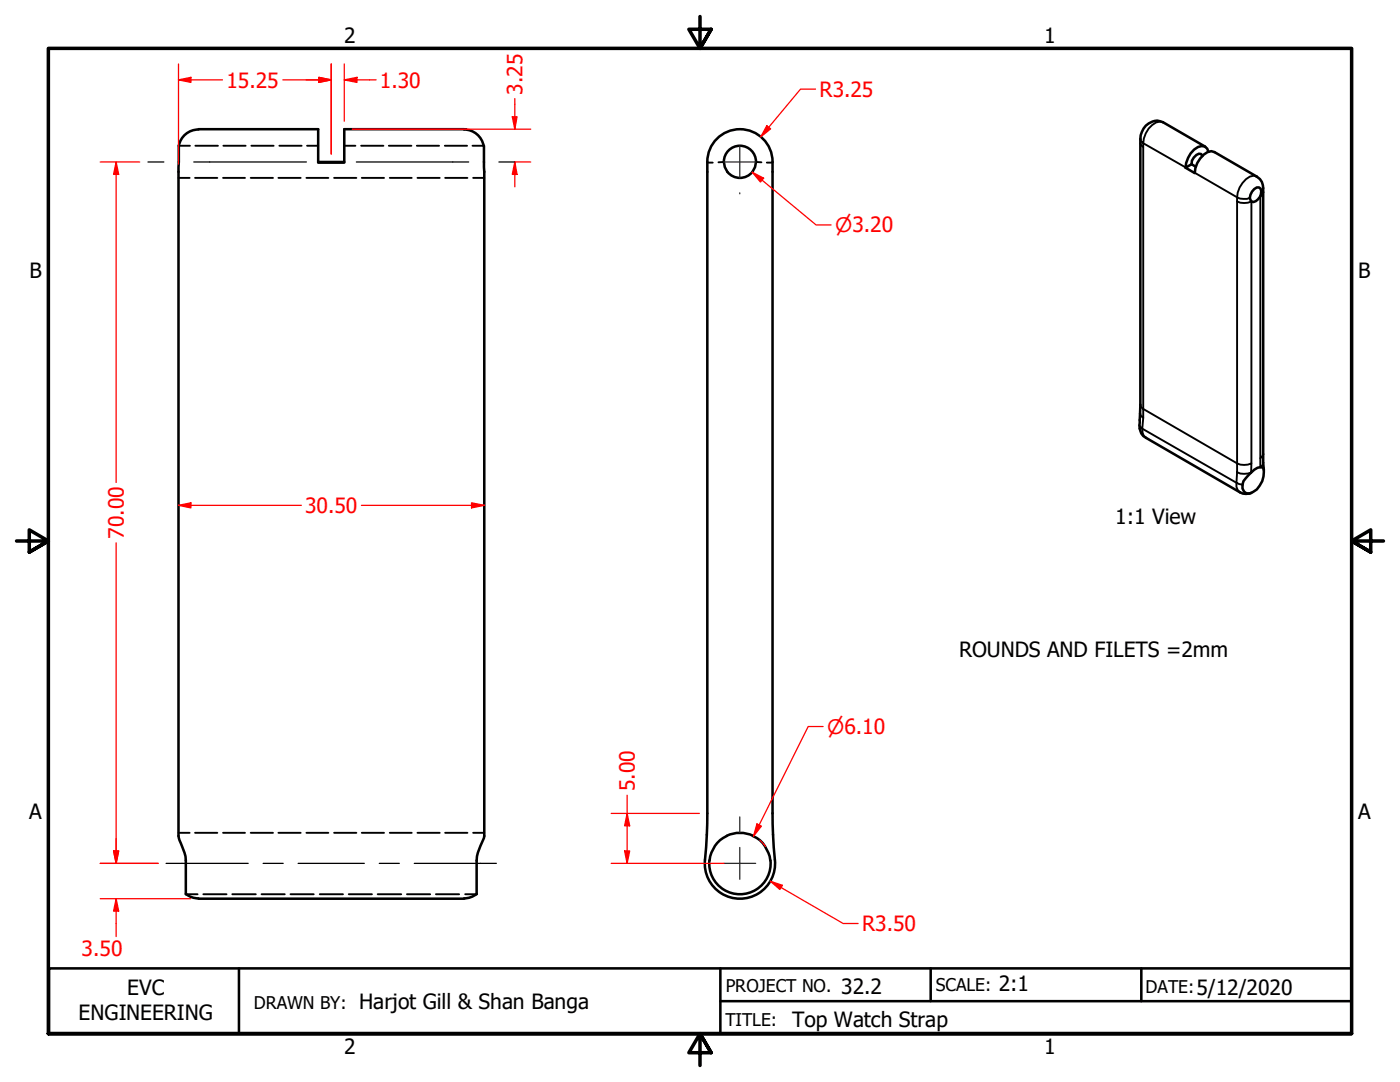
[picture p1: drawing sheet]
<svg xmlns="http://www.w3.org/2000/svg" width="279mm" height="216mm" viewBox="0 0 279 216" stroke-linecap="round" stroke-linejoin="round" font-family="sans-serif">
<!-- layer: Hidden (ANSI) -->
<g fill="none" stroke="#000" stroke-width=".38">
<path d="M35.6 35.5h2.2M35.7 29.1h2.2M38.9 35.5h4.5M39 29.1h4.5M44.5 35.5h4.4M44.6 29.1h4.4M50 35.5h4.5M50.2 29.1h4.4M55.6 35.5h4.4M55.8 29.1h4.4M61.2 35.5h4.3M61.3 29.1h2.2"/>
<path d="M66.7 35.5h4.4M68.7 29.1h2.2M72.1 29.1h4.4M72.2 35.5h4.4M77.6 29.1h4.5M77.8 35.5h4.4M83.2 29.1h4.4M83.3 35.5h4.5M88.8 29.1h4.4M88.8 35.5h4.5M94.3 29.1h2.3M94.4 35.5h2.2"/>
<path d="M141.2 32.4h1M144.5 32.3l-1.1 .1M150.9 32.3l1.1 .1M153 32.4h1.2M35.6 166.2h2.2M37.1 178.4h2.3M38.9 166.2h4.5M40.6 178.4h4.6M44.5 166.2h4.4M46.4 178.4h4.7M50 166.2h4.5M52.2 178.4h4.6"/>
<path d="M55.6 166.2h4.4M58 178.4h4.6M61.2 166.2h4.3M63.8 178.4h4.7M66.7 166.2h4.4M69.6 178.4h4.6M72.2 166.2h4.4M75.4 178.4h4.7M77.8 166.2h4.4M81.2 178.4h4.7M83.3 166.2h4.5M87 178.4h4.6"/>
<path d="M88.8 166.2h4.5M92.8 178.4h2.3M94.4 166.2h2.2"/>
</g>
<!-- layer: Visible (ANSI) -->
<g fill="none" stroke="#000" stroke-width=".51">
<path d="M35.7 29.1l-.1 137.7 .5 1.4a9 9 0 0 1 1 3.5v6.7M39.6 25.8a4 4 0 0 0-3.9 3.3M39.6 25.8h23.9v6.6h5.2v-6.6h23.9M63.5 32.3h5.2M92.6 25.8a4 4 0 0 1 3.9 3.3M96.6 29.1v137.7l-.5 1.4a8.3 8.3 0 0 0-1 3.5v6.7M141.2 32.3v130l-.1 4.3-.4 5M141.2 32.3a6.5 6.5 0 0 1 6.5-6.5 6.5 6.5 0 0 1 6.5 6.5M144.5 32.3a3.2 3.2 0 0 1 3.2-3.2 3.2 3.2 0 0 1 3.2 3.2M144.5 32.3l.2 1 .5 1M150.9 32.3a3.2 3.2 0 0 1-2.2 3 3.2 3.2 0 0 1-3.5-1M154.2 32.3v130"/>
<path d="M237.8 32.8l-1.2 .7M237.8 32.8l.8 .5M240 31.1l-.3-.4a1.78 1.78 0 0 0-1.9 2.1M240.5 29.3l-8.4-4.9a3.2 3.2 0 0 0-4.5 2.6v53.8l-.1 3.6a2.85 2.85 0 0 0 1.2 3l18.8 10.8a2.73 2.73 0 0 0 2.2 .2M241.2 30.3a1.33 1.33 0 0 0-2.1-1 5.1 5.1 0 0 0-2.5 4.2l1.8 1a5 5 0 0 1 2.6-4.1l.7-.2 .7 .2 8.4 4.8a2.51 2.51 0 0 1 1.3 2.3v54.8l.1 1.5M250.3 37.7l.5-.3h.5a1.49 1.49 0 0 1-.2 2.4l-1 .5-.4-.1a1.43 1.43 0 0 1 .2-2zM249.7 94.3a2.05 2.05 0 0 1 2.5-.9 4.5 4.5 0 0 1-2.8 5.1 1.34 1.34 0 0 1-1.4-1.8 5.1 5.1 0 0 1 1.7-2.4zM37.1 178.4l.9 .5 1.6 .4M39.6 179.3h53M95.1 178.4l-1.4 .7-1.1 .2M140.7 171.6a7 7 0 0 0 7 7.7 7 7 0 0 0 7-7.7M145 166.8a6.1 6.1 0 0 0-.3 10.9 6.1 6.1 0 0 0 9.1-6"/>
<path d="M145.1 166.8a6.1 6.1 0 0 1 5.2 0M150.2 166.8a5.8 5.8 0 0 1 3.5 4.9M154.2 162.3l.1 4.3 .3 5"/>
</g>
<!-- layer: Visible Narrow (ANSI) -->
<g fill="none" stroke="#000" stroke-width=".38">
<path d="M227.6 28.6l.1 .4 .5 .3M232.1 24.4a2.6 2.6 0 0 0-2.9 1.3l-.9 1.9-.1 1-.5-.4-.1-.5M236.6 33.4l-8.4-4.8v53l18.7 10.9v-53.1M238.4 34.5l8.5 4.9M246.9 39.4a3.3 3.3 0 0 0 2.5 .1M250.8 35.2a2.38 2.38 0 0 0-2.8 1.3l-.6 .9-.4 1-.1 1M252.1 38.4l-.6 .8v52.2M252.1 37.5l-.4 .7M246.9 40.2a3.4 3.4 0 0 0 2.8 0v52.3M227.6 80.8l.1 .4 .5 .4v1.8l-.5-.4-.2-.5M228.2 83.4l-.2 2.1-.6-.7M228.7 87.4l-.4-.4-.3-.6v-.9l18.8 10.8v.9l.2 .6 .5 .4"/>
<path d="M246.9 92.5a3.4 3.4 0 0 0 2.8 0v1.8a3.6 3.6 0 0 1-2.8-.1zM246.9 94.2l-.1 2.1 1.2 .4M252.1 90.6l-.6 .8v1.8l.5-.4 .1-.5"/>
</g>
<!-- layer: Border (ANSI) -->
<path d="M139.7 3.3v6.4l-2.2-3.9h4.4l-2.2 3.9 2.2-3.9M3.3 107.9h6.4l-3.9-2.2v4.5l3.9-2.3-3.9 2.3M276.1 107.9h-6.4l3.9-2.2v4.5l-3.9-2.3 3.9 2.3M9.7 206.2v-196.5h260v196.5h-260h260M141.9 210.1l-2.2-3.9 2.2 3.9h-4.4l2.2-3.9v6.4" fill="none" stroke="#000" stroke-width=".7"/>
<!-- layer: Title (ANSI) -->
<path d="M9.8 193.2h259.9v13h-259.9zM47.7 193.2v13M143.8 199.8h125.9M143.8 193.2v13M185.7 193.2v6.6M227.8 193.2v6.6" fill="none" stroke="#000" stroke-width=".51"/>
<!-- layer: Centerline (ANSI) -->
<path d="M33.1 172.3h16.4M52.5 172.3h4M59.5 172.3h13.2M75.7 172.3h4M82.7 172.3h16.4" fill="none" stroke="#000" stroke-width=".25"/>
<!-- layer: Center Mark (ANSI) -->
<path d="M144.5 32.3h6.3M147.6 29.1v6.4M147.6 38.5v.2M144.5 172.3h6.3M147.6 163v3.1M147.6 169.1v6.4" fill="none" stroke="#400040" stroke-width=".25"/>
<!-- layer: Dimension (ANSI) -->
<path d="M68.7 15.9h2.5" fill="none" stroke="#f00" stroke-width=".25"/>
<path d="M68.7 15.9l2.5-.5v1z" fill-rule="evenodd" fill="#f00"/>
<path d="M63.6 15.9h2.5M68.7 15.9l2.5-.5v1z" fill="none" stroke="#f00" stroke-width=".25"/>
<path d="M63.6 15.4l2.5 .5-2.5 .5z" fill-rule="evenodd" fill="#f00"/>
<path d="M61.1 15.9h2.5M63.6 15.4l2.5 .5-2.5 .5zM66.1 12.8v17.9M68.7 12.8v11.4M71.2 15.9h3.9M150.1 34.4l2 1.5" fill="none" stroke="#f00" stroke-width=".25"/>
<path d="M150.1 34.4l2.3 1.2-.6 .7z" fill-rule="evenodd" fill="#f00"/>
<path d="M150.1 34.4l2.3 1.2-.6 .7zM152.1 35.9l10.8 9h3M153.4 25.4l-1.6 1.9" fill="none" stroke="#f00" stroke-width=".25"/>
<path d="M153 25.1l.8 .6-2 1.6z" fill-rule="evenodd" fill="#f00"/>
<path d="M162.8 17.8h-3l-6.4 7.6M153 25.1l.8 .6-2 1.6zM151.5 164.6l-1.1 2.3" fill="none" stroke="#f00" stroke-width=".25"/>
<path d="M151.1 164.4l.9 .4-1.6 2.1z" fill-rule="evenodd" fill="#f00"/>
<path d="M164.3 145h-3l-9.8 19.6M151.1 164.4l.9 .4-1.6 2.1zM151.6 167.6l1.2 1.3M153.7 175.8l2.2 1.3" fill="none" stroke="#f00" stroke-width=".25"/>
<path d="M153.7 175.8l2.4 .9-.5 .8z" fill-rule="evenodd" fill="#f00"/>
<path d="M125.2 162.3v2.5M153.7 175.8l2.4 .9-.5 .8zM155.9 177.1l12.4 7.2h3" fill="none" stroke="#f00" stroke-width=".25"/>
<path d="M125.2 162.3l.5 2.5h-1z" fill-rule="evenodd" fill="#f00"/>
<path d="M125.2 162.3l.5 2.5h-1zM125.2 169.8v2.5" fill="none" stroke="#f00" stroke-width=".25"/>
<path d="M124.7 169.8h1l-.5 2.5z" fill-rule="evenodd" fill="#f00"/>
<path d="M125.2 158.7v3.6M23.2 169.8v2.5M122 162.3h17.6M122 172.3h22.5M124.7 169.8h1l-.5 2.5zM125.2 164.8v5" fill="none" stroke="#f00" stroke-width=".25"/>
<path d="M22.7 169.8h1l-.5 2.5z" fill-rule="evenodd" fill="#f00"/>
<path d="M22.7 169.8h1l-.5 2.5zM23.2 179.3v2.5" fill="none" stroke="#f00" stroke-width=".25"/>
<path d="M23.2 179.3l.5 2.5h-1z" fill-rule="evenodd" fill="#f00"/>
<path d="M35.6 100.8h2.5M20 172.3h11.6M20 179.3h18M23.2 179.3l.5 2.5h-1zM23.2 167.3v2.5M23.2 181.8v5.1" fill="none" stroke="#f00" stroke-width=".25"/>
<path d="M35.6 100.8l2.5-.5v1z" fill-rule="evenodd" fill="#f00"/>
<path d="M35.6 100.8l2.5-.5v1zM94.1 100.8h2.5" fill="none" stroke="#f00" stroke-width=".25"/>
<path d="M94.1 100.3l2.5 .5-2.5 .5z" fill-rule="evenodd" fill="#f00"/>
<path d="M102.7 23.3v2.5M38.1 100.8h22M72.1 100.8h22M94.1 100.3l2.5 .5-2.5 .5z" fill="none" stroke="#f00" stroke-width=".25"/>
<path d="M102.2 23.3h1l-.5 2.5z" fill-rule="evenodd" fill="#f00"/>
<path d="M102.2 23.3h1l-.5 2.5zM102.7 32.3v2.5" fill="none" stroke="#f00" stroke-width=".25"/>
<path d="M102.7 32.3l.5 2.5h-1z" fill-rule="evenodd" fill="#f00"/>
<path d="M102.7 19.7v3.6M23.2 32.3v2.5M70.3 25.8h35.6M102.7 32.3l.5 2.5h-1zM102.7 34.8v2.5M102.7 32.3h3.2" fill="none" stroke="#f00" stroke-width=".25"/>
<!-- layer: Centerline (ANSI) -->
<path d="M29.5 32.3h3.2M38.7 32.3h22.5M64.1 32.3h4M71.1 32.3h22.4M99.6 32.3h3.1" fill="none" stroke="#000" stroke-width=".25"/>
<!-- layer: Dimension (ANSI) -->
<path d="M23.2 32.3l.5 2.5h-1z" fill-rule="evenodd" fill="#f00"/>
<path d="M23.2 32.3l.5 2.5h-1zM23.2 169.8v2.5" fill="none" stroke="#f00" stroke-width=".25"/>
<path d="M22.7 169.8h1l-.5 2.5z" fill-rule="evenodd" fill="#f00"/>
<path d="M35.6 15.9h2.5M20 32.3h7.9M23.2 34.8v61.5M23.2 108.3v61.5M20 172.3h11.6M22.7 169.8h1l-.5 2.5z" fill="none" stroke="#f00" stroke-width=".25"/>
<path d="M35.6 15.9l2.5-.5v1z" fill-rule="evenodd" fill="#f00"/>
<path d="M35.6 15.9l2.5-.5v1zM63.6 15.9h2.5" fill="none" stroke="#f00" stroke-width=".25"/>
<path d="M63.6 15.4l2.5 .5-2.5 .5z" fill-rule="evenodd" fill="#f00"/>
<path d="M35.6 12.8v19.4M38.1 15.9h6.3M56.5 15.9h7.1M63.6 15.4l2.5 .5-2.5 .5zM66.1 12.8v17.9M35.6 32.4v.3" fill="none" stroke="#f00" stroke-width=".25"/>
<g font-size="4.2">
<text x="68.7" y="8.6">2</text>
<text x="208.4" y="8.6">1</text>
<text x="5.9" y="55.5">B</text>
<text x="271.1" y="55.5">B</text>
<text x="222.6" y="104.5">1:1 View</text>
<text x="191.4" y="131.1">ROUNDS AND FILETS =2mm</text>
<text x="5.8" y="163.4">A</text>
<text x="271" y="163.4">A</text>
<text x="199.3" y="197.7">2:1</text>
<text x="15.7" y="203.6">ENGINEERING</text>
<text x="25.4" y="198.6">EVC</text>
<text x="71.7" y="201.3">Harjot Gill &amp; Shan Banga</text>
<text x="167.9" y="198.2">32.2</text>
<text x="238.8" y="198.5">5/12/2020</text>
<text x="158.1" y="204.9">Top Watch Strap</text>
<text x="68.7" y="210.3">2</text>
<text x="208.4" y="210.3">1</text>
</g>
<g font-size="4.2" fill="#f00">
<text x="45.2" y="17.5">15.25</text>
<text x="75.8" y="17.5">1.30</text>
<text x="104.3" y="18.9" transform="rotate(-90 104.3 18.9)">3.25</text>
<text x="163.6" y="19.3">R3.25</text>
<text x="24.7" y="107.5" transform="rotate(-90 24.7 107.5)">70.00</text>
<text x="60.9" y="102.4">30.50</text>
<text x="126.7" y="157.9" transform="rotate(-90 126.7 157.9)">5.00</text>
<text x="172.1" y="185.8">R3.50</text>
<text x="16.3" y="190.8">3.50</text>
</g>
<g font-size="4" fill="#f00">
<text x="166.7" y="46.4">⌀3.20</text>
<text x="165.1" y="146.4">⌀6.10</text>
</g>
<g font-size="3.5">
<text x="144.8" y="197.9">PROJECT NO.</text>
<text x="186.8" y="197.7">SCALE:</text>
<text x="50.7" y="201.4">DRAWN BY:</text>
<text x="228.6" y="198.2">DATE:</text>
<text x="144.8" y="204.8">TITLE:</text>
</g>
</svg>
